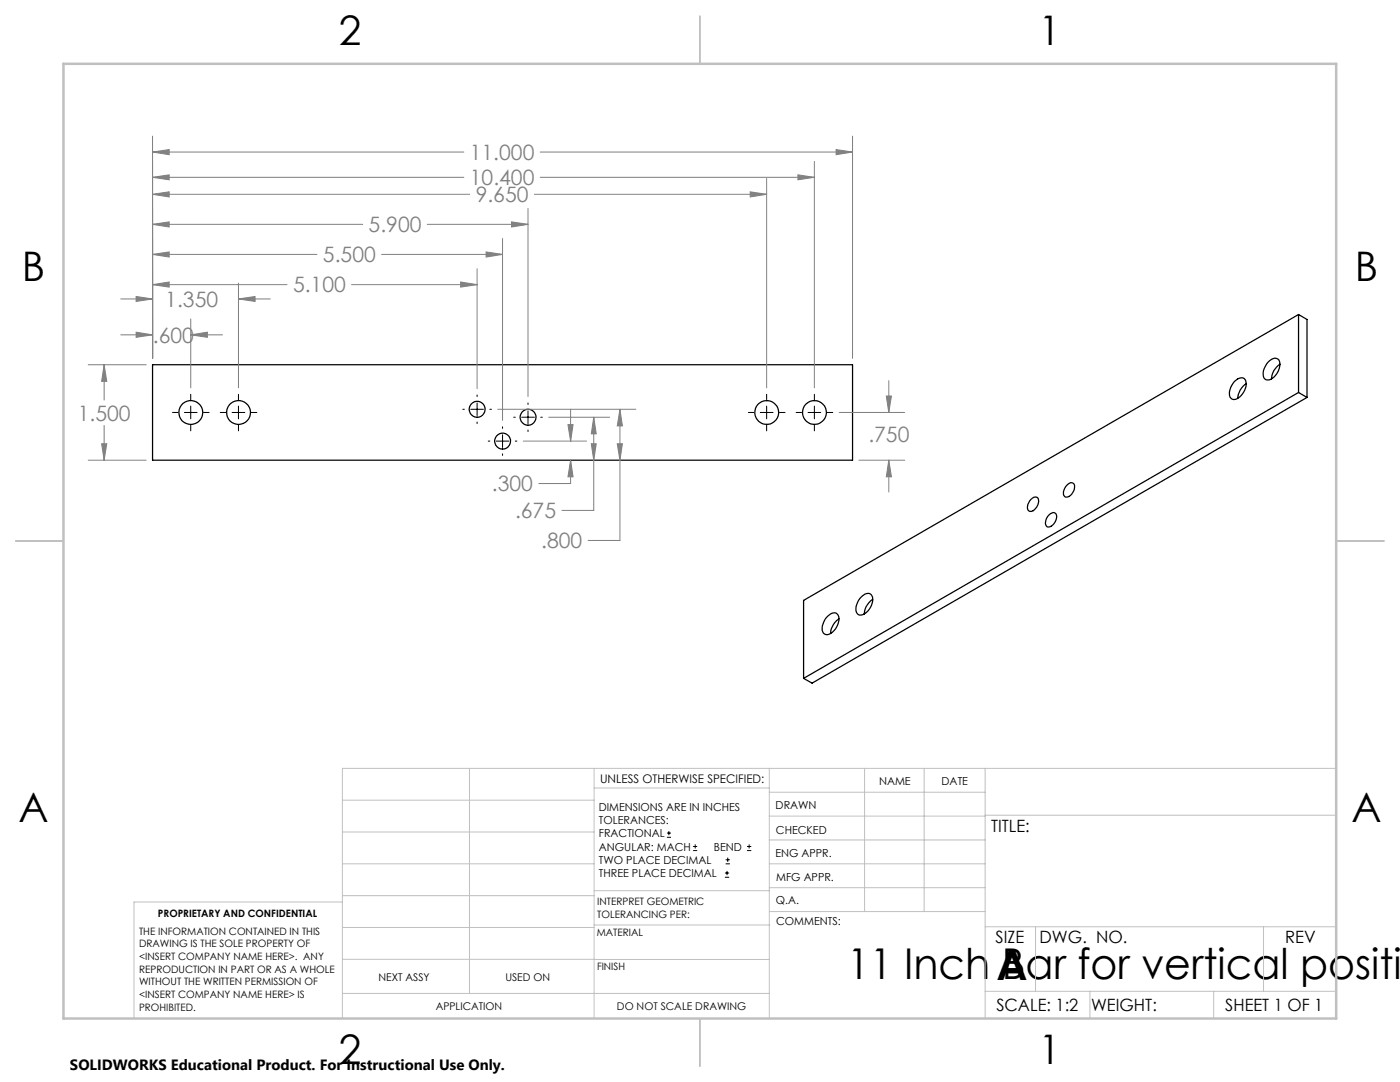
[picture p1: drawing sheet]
<svg xmlns="http://www.w3.org/2000/svg" width="279mm" height="216mm" viewBox="0 0 279 216" stroke-linecap="round" stroke-linejoin="round" font-family="sans-serif">
<g fill="none" stroke="#000" stroke-width=".25">
<path d="M30.4 72.8h139.7v19h-139.7zM246.3 76.1l.7-.5a1.04 1.04 0 0 1 1.3-.1 1.04 1.04 0 0 1 .4 1.2 3.3 3.3 0 0 1-2.5 3 1.14 1.14 0 0 1-.8-1.5l.2-.9zM248.7 76.6a3.7 3.7 0 0 0-1.7 2.9M253.1 72.2l.3-.3a1.11 1.11 0 0 1 1.4-.4 1.11 1.11 0 0 1 .6 1.3 3.2 3.2 0 0 1-2.5 3 1.09 1.09 0 0 1-.8-1.5l.2-.9zM255.4 72.7a3.6 3.6 0 0 0-1.6 2.9M259.2 78.3l-98.8 57.1M259.2 62.8l-98.8 57v15.6M259.2 62.8v15.5M259.2 78.3l1.6 1M259.2 62.8l1.6 .9v15.6M260.8 79.3l-98.7 57-1.7-.9M205.7 99.7a.81 .81 0 0 1 .8-.5 .81 .81 0 0 1 .8 .5 2.17 2.17 0 0 1-1.7 2.4 .93 .93 0 0 1-.5-1.5z"/>
<path d="M212.9 96.8a.81 .81 0 0 1 .8-.5 .81 .81 0 0 1 .8 .6 1.97 1.97 0 0 1-1.9 2.3 1.64 1.64 0 0 1 .3-2.4zM172 119a1.25 1.25 0 0 1 2-.1 3.1 3.1 0 0 1-2.5 3.8 1.71 1.71 0 0 1-.3-2.5zM174.2 119.6a3.9 3.9 0 0 0-1.7 2.9M209.3 102.8l.3-.3a.78 .78 0 0 1 1.1 0 .78 .78 0 0 1 .1 1 1.81 1.81 0 0 1-1.8 1.6 1.73 1.73 0 0 1 .3-2.3zM164.9 123.2l.3-.3a1.25 1.25 0 0 1 2.1-.2 3.2 3.2 0 0 1-2.2 3.9 1.03 1.03 0 0 1-1-1.3l.3-1.3zM167.4 123.5a3.7 3.7 0 0 0-1.6 2.9"/>
<circle cx="38.1" cy="82.3" r="2.39"/>
<circle cx="47.6" cy="82.3" r="2.39"/>
<circle cx="95.2" cy="81.7" r="1.59"/>
<circle cx="100.3" cy="88" r="1.59"/>
<circle cx="105.4" cy="83.3" r="1.59"/>
<circle cx="153" cy="82.3" r="2.37"/>
<circle cx="162.5" cy="82.3" r="2.37"/>
</g>
<g fill="none" stroke="#000" stroke-width=".2">
<path d="M38.1 78.7v1.1M47.6 78.7v1.1M95.2 78.8v.3M153 78.7v1.1M162.5 78.7v1.1M34.4 82.3h1.1M36.8 82.3h2.5M38.1 81v2.6M38.1 84.8v1.2M40.6 82.3h1.1M44 82.3h1M46.3 82.3h2.6"/>
<path d="M47.6 81v2.6M47.6 84.8v1.2M50.1 82.3h1.2M92.4 81.7h.3M93.9 81.7h2.6M95.2 80.4v2.5M95.2 84.2v.3M97.4 88h.4M97.8 81.7h.3M99 88h2.6M100.3 85.2v.3M100.3 86.7v2.6"/>
<path d="M100.3 90.6v.3M102.5 83.3h.3M102.8 88h.4M104.1 83.3h2.5M105.4 80.4v.3M105.4 82v2.5M105.4 85.8v.3M107.9 83.3h.3M149.4 82.3h1.1M151.7 82.3h2.6M153 81v2.6M153 84.8v1.2"/>
<path d="M155.5 82.3h1.2M158.9 82.3h1.1M161.3 82.3h2.5M162.5 81v2.6M162.5 84.8v1.2M165.1 82.3h1.1M133.1 167.1h.8M133.1 166.2h.8M133.5 165.8v.9M138.3 169.7h.8M138.3 168.9h.8M138.7 168.5v.8"/>
<path d="M144.7 175h.8M144.7 174.2h.8M144.8 172.4h.9M144.8 171.6h.9M145.1 173.8v.8M145.2 171.1v.9M149.1 169.7h.8M149.1 168.9h.8M149.5 168.5v.8"/>
</g>
<g fill="none" stroke="#808080" stroke-width=".2">
<path d="M30.4 30.3l3.4-.5v1.1zM30.4 38.8l3.4-.5v1zM30.4 35.4l3.4-.5v1zM30.4 27.2v44.3M30.4 30.3h62.2M30.4 38.8h63.3M30.4 35.4h62.2M106.6 38.8h46.4M107.8 30.3h62.3M107.8 35.4h54.7M149.7 38.3l3.3 .5-3.3 .5zM153 35.6v41.8"/>
<path d="M159.2 34.9l3.3 .5-3.3 .5zM162.5 32.2v45.2M166.9 29.8l3.2 .5-3.2 .6zM170.1 27.2v44.3M24.1 59.7h6.3M27.2 59.2l3.2 .5-3.2 .4zM30.4 56.8l3.4-.5v1zM30.4 50.8l3.4-.5v1zM30.4 44.8l3.4-.5v1zM30.4 56.8h26.9M30.4 50.8h32.9M30.4 44.8h42"/>
<path d="M47.6 59.7l3.3-.5v.9zM47.6 56.5v20.9M47.6 59.7h6.3M70.2 56.8h25M76.2 50.8h24.1M85.3 44.8h20.1M91.9 56.3l3.3 .5-3.3 .5zM95.2 53.6v23.9M97 50.3l3.3 .5-3.3 .5zM100.3 47.6v36.3M102.1 44.3l3.3 .5-3.3 .5zM105.4 41.6v37.5"/>
<path d="M17.6 72.8h11.6M20.8 72.8l.5 3.3h-1zM20.8 72.8v7M24.1 66.8h6.3M27.2 66.3l3.2 .5-3.2 .5zM38.1 66.8l3.3-.5v1zM38.1 63.6v13.8M38.1 66.8h6.3M176.9 79h1l-.5 3.3zM177.4 76v6.3M17.6 91.8h11.6M20.3 88.5h1l-.5 3.3z"/>
<path d="M20.8 84.9v6.9M99.3 81.7h27.6M104.4 88h12.7M109.5 83.3h12.2M113.3 84.7h1.1l-.5 3.3zM113.9 91.8l.5 3.3h-1.1zM113.9 91.8v4.7h-6.4M113.9 81.7v6.3M118 88.5h1l-.5 3.3zM118.5 83.3l.5 3.3h-1zM118.5 83.3v18.5h-6.4M123.2 88.5h1l-.5 3.3z"/>
<path d="M123.7 81.7l.5 3.3h-1zM123.7 81.7v26.1h-6.3M167.5 82.3h13.1M171.4 91.8h9.2M177.4 91.8l.5 3.3h-1zM177.4 91.8v6.4"/>
</g>
<g fill="none" stroke="#c0c0c0" stroke-width=".2">
<path d="M68.3 159.7h50.3M93.7 153.3v44.9M118.6 153.3v49.9M118.6 157.2h34.9M153.5 153.3v49.9M153.5 158.1h43.1M172.5 153.3v28.6M184.4 153.3v28.6M196.6 153.3v49.9M266.7 153.3h-198.4v49.9M68.3 178.7h50.3M68.3 172.4h50.3"/>
<path d="M68.3 166h50.3M68.3 180h-41.6v23.2M118.6 177.7h35M153.5 167.6h43.1M153.5 162.8h43.1M153.5 172.4h43.1M153.5 177.1h43.1M196.6 162.7h70.1M68.3 198.2h85.2M68.3 191.4l85.2 .1M68.3 185.1h50.3M118.6 184.6h35"/>
<path d="M153.6 181.9h43M196.6 197.8h70.1M196.6 184.9h70.1M206.7 184.9v12.9M217.5 197.8v5.4M242.2 197.8v5.4M252.2 184.9v12.9"/>
</g>
<path d="M139.7 3.2v9.5M3.1 107.9h9.6M266.7 107.9h9.5M139.7 203.2v9.6" fill="none" stroke="#c0c0c0" stroke-width=".25"/>
<path d="M12.7 12.7h254v190.5h-254z" fill="none" stroke="#c0c0c0" stroke-width=".5"/>
<path d="M166.9 29.8l3.2 .5-3.2 .6zM30.4 30.3l3.4-.5v1.1zM20.8 72.8l.5 3.3h-1zM20.3 88.5h1l-.5 3.3zM27.2 66.3l3.2 .5-3.2 .5zM38.1 66.8l3.3-.5v1zM27.2 59.2l3.2 .5-3.2 .4zM47.6 59.7l3.3-.5v.9zM30.4 56.8l3.4-.5v1zM91.9 56.3l3.3 .5-3.3 .5zM30.4 50.8l3.4-.5v1zM97 50.3l3.3 .5-3.3 .5zM30.4 44.8l3.4-.5v1zM102.1 44.3l3.3 .5-3.3 .5zM30.4 38.8l3.4-.5v1zM149.7 38.3l3.3 .5-3.3 .5zM30.4 35.4l3.4-.5v1zM159.2 34.9l3.3 .5-3.3 .5zM177.4 91.8l.5 3.3h-1zM176.9 79h1l-.5 3.3zM113.9 91.8l.5 3.3h-1.1zM113.3 84.7h1.1l-.5 3.3zM118 88.5h1l-.5 3.3zM118.5 83.3l.5 3.3h-1zM123.2 88.5h1l-.5 3.3zM123.7 81.7l.5 3.3h-1z" fill="#808080"/>
<g font-size="8.5">
<text x="169" y="195.4">11 Inch Bar for vertical positio</text>
<text x="198.9" y="195.5">A</text>
</g>
<g font-size="8.1">
<text x="67.6" y="8.9">2</text>
<text x="207.3" y="8.9">1</text>
<text x="4.4" y="56.2">B</text>
<text x="270.4" y="56.2">B</text>
<text x="3.7" y="164.1">A</text>
<text x="269.7" y="164.1">A</text>
<text x="67.6" y="212.4">2</text>
<text x="207.3" y="212.4">1</text>
</g>
<g font-size="4.2" fill="#808080">
<text x="93.8" y="31.9">11.000</text>
<text x="93.8" y="37">10.400</text>
<text x="94.9" y="40.4">9.650</text>
<text x="73.6" y="46.4">5.900</text>
<text x="64.5" y="52.4">5.500</text>
<text x="58.5" y="58.4">5.100</text>
<text x="33" y="61.2">1.350</text>
<text x="30.5" y="68.4">.600</text>
<text x="15.5" y="83.9">1.500</text>
<text x="173.3" y="88.1">.750</text>
<text x="98.2" y="98.1">.300</text>
<text x="102.8" y="103.4">.675</text>
<text x="108" y="109.4">.800</text>
</g>
<g font-size="3.4">
<text x="197.8" y="166">TITLE:</text>
<text x="198.7" y="188.1">SIZE</text>
<text x="207.5" y="188.1">DWG. NO.</text>
<text x="256.5" y="188.2">REV</text>
<text x="198.8" y="201.7">SCALE: 1:2</text>
<text x="217.7" y="201.8">WEIGHT:</text>
<text x="244.5" y="201.7">SHEET 1 OF 1</text>
</g>
<text font-size="3" x="14" y="213.5">SOLIDWORKS Educational Product. For Instructional Use Only.</text>
<text font-size="2.4" x="119.8" y="156.2">UNLESS OTHERWISE SPECIFIED:</text>
<g font-size="2.2">
<text x="119.5" y="161.8">DIMENSIONS ARE IN INCHES</text>
<text x="154.8" y="161.4">DRAWN</text>
<text x="175.4" y="156.6">NAME</text>
<text x="187.9" y="156.7">DATE</text>
<text x="119.5" y="164.4">TOLERANCES:</text>
<text x="119.5" y="167.1">FRACTIONAL</text>
<text x="154.9" y="166.3">CHECKED</text>
<text x="119.5" y="169.7">ANGULAR: MACH</text>
<text x="119.5" y="172.4">TWO PLACE DECIMAL</text>
<text x="142.5" y="169.7">BEND</text>
<text x="154.8" y="171">ENG APPR.</text>
<text x="119.5" y="175">THREE PLACE DECIMAL</text>
<text x="154.9" y="175.7">MFG APPR.</text>
<text x="154.9" y="180.4">Q.A.</text>
<text x="154.9" y="184.6">COMMENTS:</text>
</g>
<g font-size="2.1">
<text x="75.5" y="195.7">NEXT ASSY</text>
<text x="100.9" y="195.7">USED ON</text>
<text x="86.9" y="201.5">APPLICATION</text>
<text x="123.1" y="201.6">DO NOT SCALE DRAWING</text>
</g>
<g font-size="2">
<text x="31.5" y="182.9">PROPRIETARY AND CONFIDENTIAL</text>
<text x="119.2" y="180.6">INTERPRET GEOMETRIC</text>
<text x="119.2" y="183.1">TOLERANCING PER:</text>
<text x="27.8" y="186.5">THE INFORMATION CONTAINED IN THIS</text>
<text x="27.8" y="189">DRAWING IS THE SOLE PROPERTY OF</text>
<text x="27.8" y="191.6">&lt;INSERT COMPANY NAME HERE&gt;. ANY</text>
<text x="119.1" y="186.7">MATERIAL</text>
<text x="27.8" y="194.1">REPRODUCTION IN PART OR AS A WHOLE</text>
<text x="27.8" y="196.6">WITHOUT THE WRITTEN PERMISSION OF</text>
<text x="119.1" y="193.5">FINISH</text>
<text x="27.8" y="199.1">&lt;INSERT COMPANY NAME HERE&gt; IS</text>
<text x="27.8" y="201.7">PROHIBITED.</text>
</g>
</svg>
